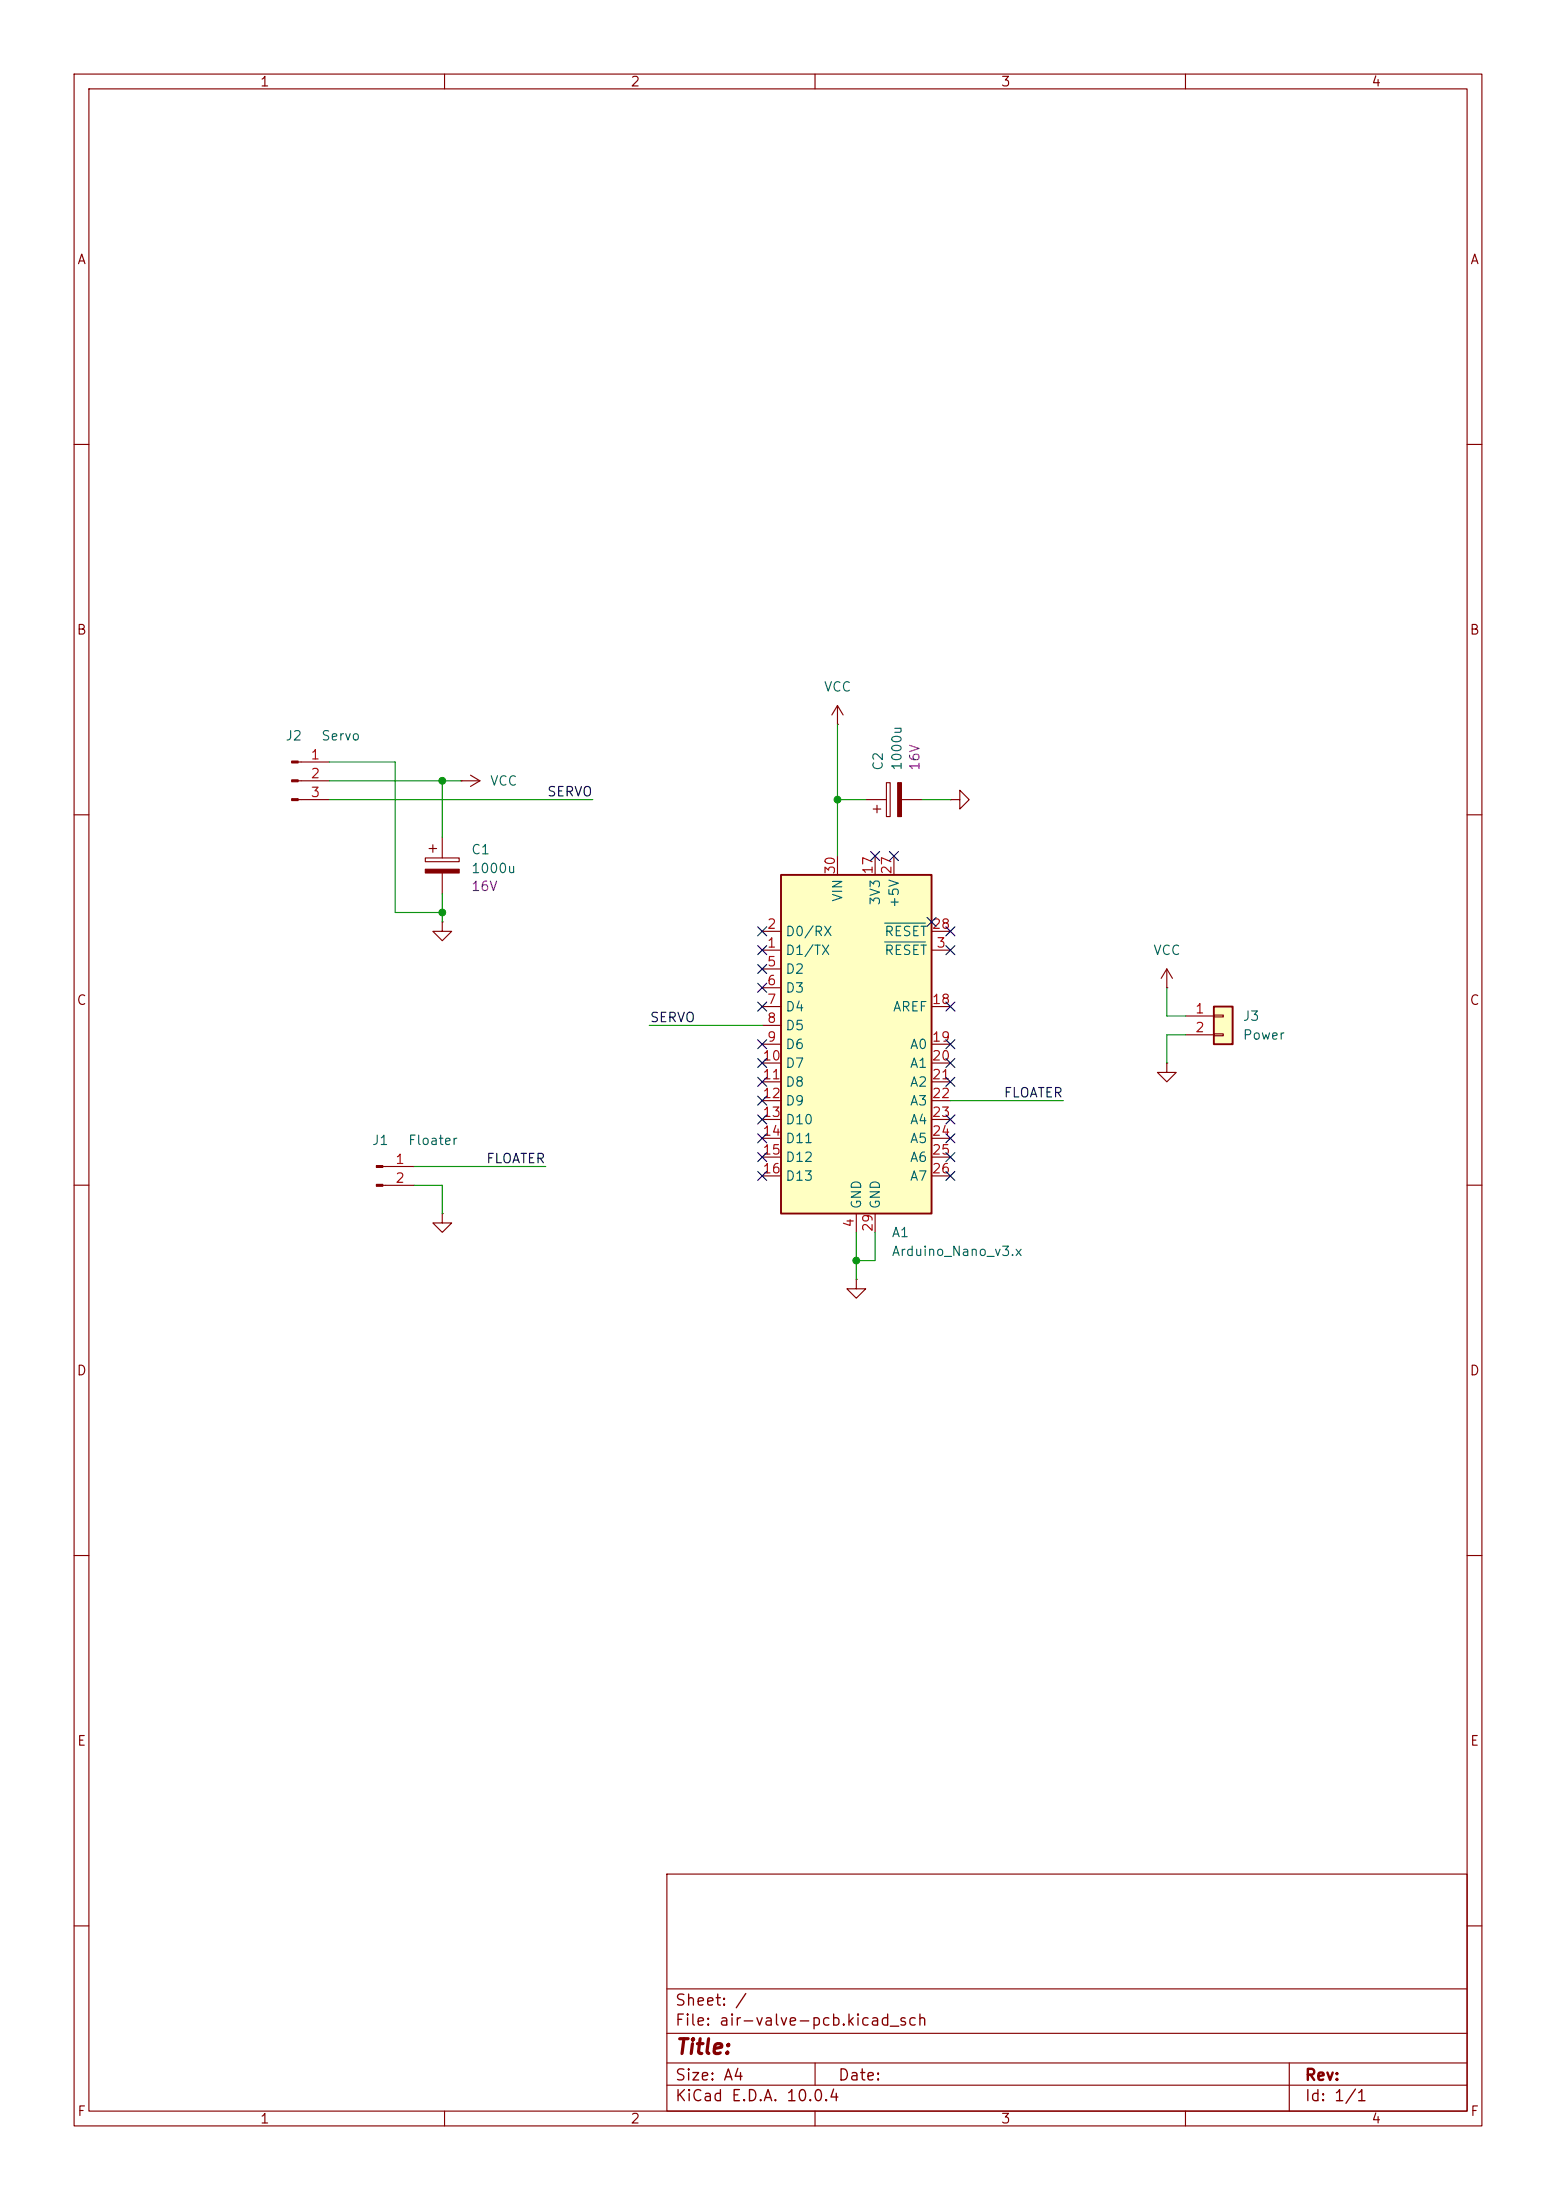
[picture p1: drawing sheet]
(kicad_sch
 (version 20260306)
 (generator "eeschema")
 (generator_version "10.0")
 (paper "A4" portrait)
 (lib_symbols
  (symbol "Connector:Conn_01x02_Pin"
   (pin_names
    (offset 1.016) (hide yes)) (exclude_from_sim no) (in_bom yes) (on_board yes)
   (in_pos_files yes)
   (duplicate_pin_numbers_are_jumpers no)
   (property "Reference" "J" (at 0 2.54 0) (show_name no) (do_not_autoplace no) (effects (font (size 1.27 1.27))))
   (property "Value" "Conn_01x02_Pin" (at 0 -5.08 0) (show_name no) (do_not_autoplace no) (effects (font (size 1.27 1.27))))
   (property "Footprint" "" (at 0 0 0) (show_name no) (do_not_autoplace no) (hide yes) (effects (font (size 1.27 1.27))))
   (property "Datasheet" "" (at 0 0 0) (show_name no) (do_not_autoplace no) (hide yes) (effects (font (size 1.27 1.27))))
   (property "Description" "Generic connector, single row, 01x02, script generated" (at 0 0 0) (show_name no) (do_not_autoplace no) (hide yes) (effects (font (size 1.27 1.27))))
   (property "ki_locked" "" (at 0 0 0) (show_name no) (do_not_autoplace no) (effects (font (size 1.27 1.27))))
   (symbol "Conn_01x02_Pin_1_1"
    (rectangle (start 0.8636 0.127) (end 0 -0.127) (stroke (width 0.1524) (type default)) (fill (type outline)))
    (rectangle (start 0.8636 -2.413) (end 0 -2.667) (stroke (width 0.1524) (type default)) (fill (type outline)))
    (polyline (pts (xy 1.27 0) (xy 0.8636 0)) (stroke (width 0.1524) (type default)) (fill (type none)))
    (polyline (pts (xy 1.27 -2.54) (xy 0.8636 -2.54)) (stroke (width 0.1524) (type default)) (fill (type none)))
    (pin passive line (at 5.08 0 180) (length 3.81) (name "Pin_1" (effects (font (size 1.27 1.27)))) (number "1" (effects (font (size 1.27 1.27)))))
    (pin passive line (at 5.08 -2.54 180) (length 3.81) (name "Pin_2" (effects (font (size 1.27 1.27)))) (number "2" (effects (font (size 1.27 1.27))))))
   (embedded_fonts no))
  (symbol "Connector:Conn_01x03_Pin"
   (pin_names
    (offset 1.016) (hide yes)) (exclude_from_sim no) (in_bom yes) (on_board yes)
   (in_pos_files yes)
   (duplicate_pin_numbers_are_jumpers no)
   (property "Reference" "J" (at 0 5.08 0) (show_name no) (do_not_autoplace no) (effects (font (size 1.27 1.27))))
   (property "Value" "Conn_01x03_Pin" (at 0 -5.08 0) (show_name no) (do_not_autoplace no) (effects (font (size 1.27 1.27))))
   (property "Footprint" "" (at 0 0 0) (show_name no) (do_not_autoplace no) (hide yes) (effects (font (size 1.27 1.27))))
   (property "Datasheet" "" (at 0 0 0) (show_name no) (do_not_autoplace no) (hide yes) (effects (font (size 1.27 1.27))))
   (property "Description" "Generic connector, single row, 01x03, script generated" (at 0 0 0) (show_name no) (do_not_autoplace no) (hide yes) (effects (font (size 1.27 1.27))))
   (property "ki_locked" "" (at 0 0 0) (show_name no) (do_not_autoplace no) (effects (font (size 1.27 1.27))))
   (symbol "Conn_01x03_Pin_1_1"
    (rectangle (start 0.8636 2.667) (end 0 2.413) (stroke (width 0.1524) (type default)) (fill (type outline)))
    (rectangle (start 0.8636 0.127) (end 0 -0.127) (stroke (width 0.1524) (type default)) (fill (type outline)))
    (rectangle (start 0.8636 -2.413) (end 0 -2.667) (stroke (width 0.1524) (type default)) (fill (type outline)))
    (polyline (pts (xy 1.27 2.54) (xy 0.8636 2.54)) (stroke (width 0.1524) (type default)) (fill (type none)))
    (polyline (pts (xy 1.27 0) (xy 0.8636 0)) (stroke (width 0.1524) (type default)) (fill (type none)))
    (polyline (pts (xy 1.27 -2.54) (xy 0.8636 -2.54)) (stroke (width 0.1524) (type default)) (fill (type none)))
    (pin passive line (at 5.08 2.54 180) (length 3.81) (name "Pin_1" (effects (font (size 1.27 1.27)))) (number "1" (effects (font (size 1.27 1.27)))))
    (pin passive line (at 5.08 0 180) (length 3.81) (name "Pin_2" (effects (font (size 1.27 1.27)))) (number "2" (effects (font (size 1.27 1.27)))))
    (pin passive line (at 5.08 -2.54 180) (length 3.81) (name "Pin_3" (effects (font (size 1.27 1.27)))) (number "3" (effects (font (size 1.27 1.27))))))
   (embedded_fonts no))
  (symbol "Connector_Generic:Conn_01x02"
   (pin_names
    (offset 1.016) (hide yes)) (exclude_from_sim no) (in_bom yes) (on_board yes)
   (in_pos_files yes)
   (duplicate_pin_numbers_are_jumpers no)
   (property "Reference" "J" (at 0 2.54 0) (show_name no) (do_not_autoplace no) (effects (font (size 1.27 1.27))))
   (property "Value" "Conn_01x02" (at 0 -5.08 0) (show_name no) (do_not_autoplace no) (effects (font (size 1.27 1.27))))
   (property "Footprint" "" (at 0 0 0) (show_name no) (do_not_autoplace no) (hide yes) (effects (font (size 1.27 1.27))))
   (property "Datasheet" "" (at 0 0 0) (show_name no) (do_not_autoplace no) (hide yes) (effects (font (size 1.27 1.27))))
   (property "Description" "Generic connector, single row, 01x02, script generated (kicad-library-utils/schlib/autogen/connector/)" (at 0 0 0) (show_name no) (do_not_autoplace no) (hide yes) (effects (font (size 1.27 1.27))))
   (symbol "Conn_01x02_1_1"
    (rectangle (start -1.27 1.27) (end 1.27 -3.81) (stroke (width 0.254) (type default)) (fill (type background)))
    (rectangle (start -1.27 0.127) (end 0 -0.127) (stroke (width 0.1524) (type default)) (fill (type none)))
    (rectangle (start -1.27 -2.413) (end 0 -2.667) (stroke (width 0.1524) (type default)) (fill (type none)))
    (pin passive line (at -5.08 0 0) (length 3.81) (name "Pin_1" (effects (font (size 1.27 1.27)))) (number "1" (effects (font (size 1.27 1.27)))))
    (pin passive line (at -5.08 -2.54 0) (length 3.81) (name "Pin_2" (effects (font (size 1.27 1.27)))) (number "2" (effects (font (size 1.27 1.27))))))
   (embedded_fonts no))
  (symbol "Device:C_Polarized"
   (pin_numbers (hide yes))
   (pin_names
    (offset 0.254)) (exclude_from_sim no) (in_bom yes) (on_board yes)
   (in_pos_files yes)
   (duplicate_pin_numbers_are_jumpers no)
   (property "Reference" "C" (at 0.635 2.54 0) (show_name no) (do_not_autoplace no) (effects (font (size 1.27 1.27)) (justify left)))
   (property "Value" "C_Polarized" (at 0.635 -2.54 0) (show_name no) (do_not_autoplace no) (effects (font (size 1.27 1.27)) (justify left)))
   (property "Footprint" "" (at 0.9652 -3.81 0) (show_name no) (do_not_autoplace no) (hide yes) (effects (font (size 1.27 1.27))))
   (property "Datasheet" "" (at 0 0 0) (show_name no) (do_not_autoplace no) (hide yes) (effects (font (size 1.27 1.27))))
   (property "Description" "Polarized capacitor" (at 0 0 0) (show_name no) (do_not_autoplace no) (hide yes) (effects (font (size 1.27 1.27))))
   (symbol "C_Polarized_0_1"
    (rectangle (start -2.286 0.508) (end 2.286 1.016) (stroke (width 0) (type default)) (fill (type none)))
    (polyline (pts (xy -1.778 2.286) (xy -0.762 2.286)) (stroke (width 0) (type default)) (fill (type none)))
    (polyline (pts (xy -1.27 2.794) (xy -1.27 1.778)) (stroke (width 0) (type default)) (fill (type none)))
    (rectangle (start 2.286 -0.508) (end -2.286 -1.016) (stroke (width 0) (type default)) (fill (type outline))))
   (symbol "C_Polarized_1_1"
    (pin passive line (at 0 3.81 270) (length 2.794) (name "" (effects (font (size 1.27 1.27)))) (number "1" (effects (font (size 1.27 1.27)))))
    (pin passive line (at 0 -3.81 90) (length 2.794) (name "" (effects (font (size 1.27 1.27)))) (number "2" (effects (font (size 1.27 1.27))))))
   (embedded_fonts no))
  (symbol "MCU_Module:Arduino_Nano_v3.x" (exclude_from_sim no) (in_bom yes) (on_board yes)
   (in_pos_files yes)
   (duplicate_pin_numbers_are_jumpers no)
   (property "Reference" "A" (at -10.16 23.495 0) (show_name no) (do_not_autoplace no) (effects (font (size 1.27 1.27)) (justify left bottom)))
   (property "Value" "Arduino_Nano_v3.x" (at 5.08 -24.13 0) (show_name no) (do_not_autoplace no) (effects (font (size 1.27 1.27)) (justify left top)))
   (property "Footprint" "Module:Arduino_Nano" (at 0 0 0) (show_name no) (do_not_autoplace no) (hide yes) (effects (font (size 1.27 1.27)
    (italic yes))))
   (property "Datasheet" "http://www.mouser.com/pdfdocs/Gravitech_Arduino_Nano3_0.pdf" (at 0 0 0) (show_name no) (do_not_autoplace no) (hide yes) (effects (font (size 1.27 1.27))))
   (property "Description" "Arduino Nano v3.x" (at 0 0 0) (show_name no) (do_not_autoplace no) (hide yes) (effects (font (size 1.27 1.27))))
   (symbol "Arduino_Nano_v3.x_0_1"
    (rectangle (start -10.16 22.86) (end 10.16 -22.86) (stroke (width 0.254) (type default)) (fill (type background))))
   (symbol "Arduino_Nano_v3.x_1_1"
    (pin bidirectional line (at -12.7 12.7 0) (length 2.54) (name "D1/TX" (effects (font (size 1.27 1.27)))) (number "1" (effects (font (size 1.27 1.27)))))
    (pin bidirectional line (at -12.7 15.24 0) (length 2.54) (name "D0/RX" (effects (font (size 1.27 1.27)))) (number "2" (effects (font (size 1.27 1.27)))))
    (pin input line (at 12.7 12.7 180) (length 2.54) (name "~{RESET}" (effects (font (size 1.27 1.27)))) (number "3" (effects (font (size 1.27 1.27)))))
    (pin power_in line (at 0 -25.4 90) (length 2.54) (name "GND" (effects (font (size 1.27 1.27)))) (number "4" (effects (font (size 1.27 1.27)))))
    (pin bidirectional line (at -12.7 10.16 0) (length 2.54) (name "D2" (effects (font (size 1.27 1.27)))) (number "5" (effects (font (size 1.27 1.27)))))
    (pin bidirectional line (at -12.7 7.62 0) (length 2.54) (name "D3" (effects (font (size 1.27 1.27)))) (number "6" (effects (font (size 1.27 1.27)))))
    (pin bidirectional line (at -12.7 5.08 0) (length 2.54) (name "D4" (effects (font (size 1.27 1.27)))) (number "7" (effects (font (size 1.27 1.27)))))
    (pin bidirectional line (at -12.7 2.54 0) (length 2.54) (name "D5" (effects (font (size 1.27 1.27)))) (number "8" (effects (font (size 1.27 1.27)))))
    (pin bidirectional line (at -12.7 0 0) (length 2.54) (name "D6" (effects (font (size 1.27 1.27)))) (number "9" (effects (font (size 1.27 1.27)))))
    (pin bidirectional line (at -12.7 -2.54 0) (length 2.54) (name "D7" (effects (font (size 1.27 1.27)))) (number "10" (effects (font (size 1.27 1.27)))))
    (pin bidirectional line (at -12.7 -5.08 0) (length 2.54) (name "D8" (effects (font (size 1.27 1.27)))) (number "11" (effects (font (size 1.27 1.27)))))
    (pin bidirectional line (at -12.7 -7.62 0) (length 2.54) (name "D9" (effects (font (size 1.27 1.27)))) (number "12" (effects (font (size 1.27 1.27)))))
    (pin bidirectional line (at -12.7 -10.16 0) (length 2.54) (name "D10" (effects (font (size 1.27 1.27)))) (number "13" (effects (font (size 1.27 1.27)))))
    (pin bidirectional line (at -12.7 -12.7 0) (length 2.54) (name "D11" (effects (font (size 1.27 1.27)))) (number "14" (effects (font (size 1.27 1.27)))))
    (pin bidirectional line (at -12.7 -15.24 0) (length 2.54) (name "D12" (effects (font (size 1.27 1.27)))) (number "15" (effects (font (size 1.27 1.27)))))
    (pin bidirectional line (at -12.7 -17.78 0) (length 2.54) (name "D13" (effects (font (size 1.27 1.27)))) (number "16" (effects (font (size 1.27 1.27)))))
    (pin power_out line (at 2.54 25.4 270) (length 2.54) (name "3V3" (effects (font (size 1.27 1.27)))) (number "17" (effects (font (size 1.27 1.27)))))
    (pin input line (at 12.7 5.08 180) (length 2.54) (name "AREF" (effects (font (size 1.27 1.27)))) (number "18" (effects (font (size 1.27 1.27)))))
    (pin bidirectional line (at 12.7 0 180) (length 2.54) (name "A0" (effects (font (size 1.27 1.27)))) (number "19" (effects (font (size 1.27 1.27)))))
    (pin bidirectional line (at 12.7 -2.54 180) (length 2.54) (name "A1" (effects (font (size 1.27 1.27)))) (number "20" (effects (font (size 1.27 1.27)))))
    (pin bidirectional line (at 12.7 -5.08 180) (length 2.54) (name "A2" (effects (font (size 1.27 1.27)))) (number "21" (effects (font (size 1.27 1.27)))))
    (pin bidirectional line (at 12.7 -7.62 180) (length 2.54) (name "A3" (effects (font (size 1.27 1.27)))) (number "22" (effects (font (size 1.27 1.27)))))
    (pin bidirectional line (at 12.7 -10.16 180) (length 2.54) (name "A4" (effects (font (size 1.27 1.27)))) (number "23" (effects (font (size 1.27 1.27)))))
    (pin bidirectional line (at 12.7 -12.7 180) (length 2.54) (name "A5" (effects (font (size 1.27 1.27)))) (number "24" (effects (font (size 1.27 1.27)))))
    (pin bidirectional line (at 12.7 -15.24 180) (length 2.54) (name "A6" (effects (font (size 1.27 1.27)))) (number "25" (effects (font (size 1.27 1.27)))))
    (pin bidirectional line (at 12.7 -17.78 180) (length 2.54) (name "A7" (effects (font (size 1.27 1.27)))) (number "26" (effects (font (size 1.27 1.27)))))
    (pin power_out line (at 5.08 25.4 270) (length 2.54) (name "+5V" (effects (font (size 1.27 1.27)))) (number "27" (effects (font (size 1.27 1.27)))))
    (pin input line (at 12.7 15.24 180) (length 2.54) (name "~{RESET}" (effects (font (size 1.27 1.27)))) (number "28" (effects (font (size 1.27 1.27)))))
    (pin power_in line (at 2.54 -25.4 90) (length 2.54) (name "GND" (effects (font (size 1.27 1.27)))) (number "29" (effects (font (size 1.27 1.27)))))
    (pin power_in line (at -2.54 25.4 270) (length 2.54) (name "VIN" (effects (font (size 1.27 1.27)))) (number "30" (effects (font (size 1.27 1.27))))))
   (embedded_fonts no))
  (symbol "power:GND"
   (power global)
   (pin_numbers (hide yes))
   (pin_names
    (offset 0) (hide yes)) (exclude_from_sim no) (in_bom yes) (on_board yes)
   (in_pos_files yes)
   (duplicate_pin_numbers_are_jumpers no)
   (property "Reference" "#PWR" (at 0 -6.35 0) (show_name no) (do_not_autoplace no) (hide yes) (effects (font (size 1.27 1.27))))
   (property "Value" "GND" (at 0 -3.81 0) (show_name no) (do_not_autoplace no) (effects (font (size 1.27 1.27))))
   (property "Footprint" "" (at 0 0 0) (show_name no) (do_not_autoplace no) (hide yes) (effects (font (size 1.27 1.27))))
   (property "Datasheet" "" (at 0 0 0) (show_name no) (do_not_autoplace no) (hide yes) (effects (font (size 1.27 1.27))))
   (property "Description" "Power symbol creates a global label with name \"GND\" , ground" (at 0 0 0) (show_name no) (do_not_autoplace no) (hide yes) (effects (font (size 1.27 1.27))))
   (symbol "GND_0_1"
    (polyline (pts (xy 0 0) (xy 0 -1.27) (xy 1.27 -1.27) (xy 0 -2.54) (xy -1.27 -1.27) (xy 0 -1.27)) (stroke (width 0) (type default)) (fill (type none))))
   (symbol "GND_1_1"
    (pin power_in line (at 0 0 270) (length 0) (name "" (effects (font (size 1.27 1.27)))) (number "1" (effects (font (size 1.27 1.27))))))
   (embedded_fonts no))
  (symbol "power:VCC"
   (power global)
   (pin_numbers (hide yes))
   (pin_names
    (offset 0) (hide yes)) (exclude_from_sim no) (in_bom yes) (on_board yes)
   (in_pos_files yes)
   (duplicate_pin_numbers_are_jumpers no)
   (property "Reference" "#PWR" (at 0 -3.81 0) (show_name no) (do_not_autoplace no) (hide yes) (effects (font (size 1.27 1.27))))
   (property "Value" "VCC" (at 0 3.556 0) (show_name no) (do_not_autoplace no) (effects (font (size 1.27 1.27))))
   (property "Footprint" "" (at 0 0 0) (show_name no) (do_not_autoplace no) (hide yes) (effects (font (size 1.27 1.27))))
   (property "Datasheet" "" (at 0 0 0) (show_name no) (do_not_autoplace no) (hide yes) (effects (font (size 1.27 1.27))))
   (property "Description" "Power symbol creates a global label with name \"VCC\"" (at 0 0 0) (show_name no) (do_not_autoplace no) (hide yes) (effects (font (size 1.27 1.27))))
   (symbol "VCC_0_1"
    (polyline (pts (xy -0.762 1.27) (xy 0 2.54)) (stroke (width 0) (type default)) (fill (type none)))
    (polyline (pts (xy 0 2.54) (xy 0.762 1.27)) (stroke (width 0) (type default)) (fill (type none)))
    (polyline (pts (xy 0 0) (xy 0 2.54)) (stroke (width 0) (type default)) (fill (type none))))
   (symbol "VCC_1_1"
    (pin power_in line (at 0 0 90) (length 0) (name "" (effects (font (size 1.27 1.27)))) (number "1" (effects (font (size 1.27 1.27))))))
   (embedded_fonts no)))
 (junction
  (at 113.03 107.95)
  (diameter 0)
  (color 0 0 0 0))
 (junction
  (at 59.69 123.19)
  (diameter 0)
  (color 0 0 0 0))
 (junction
  (at 115.57 170.18)
  (diameter 0)
  (color 0 0 0 0))
 (junction
  (at 59.69 105.41)
  (diameter 0)
  (color 0 0 0 0))
 (no_connect
  (at 102.87 158.75))
 (no_connect
  (at 128.27 156.21))
 (no_connect
  (at 102.87 156.21))
 (no_connect
  (at 128.27 153.67))
 (no_connect
  (at 102.87 133.35))
 (no_connect
  (at 128.27 140.97))
 (no_connect
  (at 102.87 143.51))
 (no_connect
  (at 102.87 146.05))
 (no_connect
  (at 128.27 146.05))
 (no_connect
  (at 128.27 125.73))
 (no_connect
  (at 102.87 140.97))
 (no_connect
  (at 125.73 124.46))
 (no_connect
  (at 128.27 135.89))
 (no_connect
  (at 102.87 125.73))
 (no_connect
  (at 102.87 135.89))
 (no_connect
  (at 128.27 143.51))
 (no_connect
  (at 118.11 115.57))
 (no_connect
  (at 102.87 151.13))
 (no_connect
  (at 102.87 153.67))
 (no_connect
  (at 102.87 128.27))
 (no_connect
  (at 128.27 158.75))
 (no_connect
  (at 120.65 115.57))
 (no_connect
  (at 102.87 148.59))
 (no_connect
  (at 102.87 130.81))
 (no_connect
  (at 128.27 128.27))
 (no_connect
  (at 128.27 151.13))
 (wire
  (pts (xy 143.51 148.59) (xy 128.27 148.59))
  (stroke (width 0) (type default)))
 (wire
  (pts (xy 113.03 107.95) (xy 116.84 107.95))
  (stroke (width 0) (type default)))
 (wire
  (pts (xy 59.69 105.41) (xy 59.69 113.03))
  (stroke (width 0) (type default)))
 (wire
  (pts (xy 62.23 105.41) (xy 59.69 105.41))
  (stroke (width 0) (type default)))
 (wire
  (pts (xy 59.69 120.65) (xy 59.69 123.19))
  (stroke (width 0) (type default)))
 (wire
  (pts (xy 157.48 137.16) (xy 160.02 137.16))
  (stroke (width 0) (type default)))
 (wire
  (pts (xy 87.63 138.43) (xy 102.87 138.43))
  (stroke (width 0) (type default)))
 (wire
  (pts (xy 44.45 107.95) (xy 80.01 107.95))
  (stroke (width 0) (type default)))
 (wire
  (pts (xy 118.11 170.18) (xy 115.57 170.18))
  (stroke (width 0) (type default)))
 (wire
  (pts (xy 115.57 170.18) (xy 115.57 172.72))
  (stroke (width 0) (type default)))
 (wire
  (pts (xy 157.48 139.7) (xy 157.48 143.51))
  (stroke (width 0) (type default)))
 (wire
  (pts (xy 113.03 107.95) (xy 113.03 115.57))
  (stroke (width 0) (type default)))
 (wire
  (pts (xy 53.34 123.19) (xy 59.69 123.19))
  (stroke (width 0) (type default)))
 (wire
  (pts (xy 115.57 166.37) (xy 115.57 170.18))
  (stroke (width 0) (type default)))
 (wire
  (pts (xy 59.69 105.41) (xy 44.45 105.41))
  (stroke (width 0) (type default)))
 (wire
  (pts (xy 44.45 102.87) (xy 53.34 102.87))
  (stroke (width 0) (type default)))
 (wire
  (pts (xy 59.69 123.19) (xy 59.69 124.46))
  (stroke (width 0) (type default)))
 (wire
  (pts (xy 113.03 97.79) (xy 113.03 107.95))
  (stroke (width 0) (type default)))
 (wire
  (pts (xy 59.69 160.02) (xy 59.69 163.83))
  (stroke (width 0) (type default)))
 (wire
  (pts (xy 53.34 102.87) (xy 53.34 123.19))
  (stroke (width 0) (type default)))
 (wire
  (pts (xy 160.02 139.7) (xy 157.48 139.7))
  (stroke (width 0) (type default)))
 (wire
  (pts (xy 55.88 157.48) (xy 73.66 157.48))
  (stroke (width 0) (type default)))
 (wire
  (pts (xy 124.46 107.95) (xy 128.27 107.95))
  (stroke (width 0) (type default)))
 (wire
  (pts (xy 157.48 133.35) (xy 157.48 137.16))
  (stroke (width 0) (type default)))
 (wire
  (pts (xy 118.11 166.37) (xy 118.11 170.18))
  (stroke (width 0) (type default)))
 (wire
  (pts (xy 55.88 160.02) (xy 59.69 160.02))
  (stroke (width 0) (type default)))
 (label "SERVO"
  (at 87.63 138.43 0)
  (effects (font (size 1.27 1.27)) (justify left bottom)))
 (label "SERVO"
  (at 80.01 107.95 180)
  (effects (font (size 1.27 1.27)) (justify right bottom)))
 (label "FLOATER"
  (at 73.66 157.48 180)
  (effects (font (size 1.27 1.27)) (justify right bottom)))
 (label "FLOATER"
  (at 143.51 148.59 180)
  (effects (font (size 1.27 1.27)) (justify right bottom)))
 (symbol
  (lib_id "MCU_Module:Arduino_Nano_v3.x")
  (at 115.57 140.97 0)
  (unit 1)
  (body_style 1)
  (exclude_from_sim no)
  (in_bom yes)
  (on_board yes)
  (in_pos_files yes)
  (dnp no)
  (fields_autoplaced yes)
  (property "Reference" "A1" (at 120.2533 166.37 0) (show_name no) (do_not_autoplace no) (effects (font (size 1.27 1.27)) (justify left)))
  (property "Value" "Arduino_Nano_v3.x" (at 120.2533 168.91 0) (show_name no) (do_not_autoplace no) (effects (font (size 1.27 1.27)) (justify left)))
  (property "Footprint" "Module:Arduino_Nano" (at 115.57 140.97 0) (hide yes) (show_name no) (do_not_autoplace no) (effects (font (size 1.27 1.27)
    (italic yes))))
  (property "Datasheet" "http://www.mouser.com/pdfdocs/Gravitech_Arduino_Nano3_0.pdf" (at 115.57 140.97 0) (hide yes) (show_name no) (do_not_autoplace no) (effects (font (size 1.27 1.27))))
  (property "Description" "Arduino Nano v3.x" (at 115.57 140.97 0) (hide yes) (show_name no) (do_not_autoplace no) (effects (font (size 1.27 1.27))))
  (pin "14")
  (pin "10")
  (pin "27")
  (pin "29")
  (pin "11")
  (pin "30")
  (pin "12")
  (pin "28")
  (pin "24")
  (pin "18")
  (pin "20")
  (pin "19")
  (pin "16")
  (pin "9")
  (pin "17")
  (pin "23")
  (pin "22")
  (pin "21")
  (pin "25")
  (pin "13")
  (pin "26")
  (pin "15")
  (pin "1")
  (pin "8")
  (pin "2")
  (pin "3")
  (pin "4")
  (pin "5")
  (pin "6")
  (pin "7"))
 (symbol
  (lib_id "power:GND")
  (at 128.27 107.95 90)
  (unit 1)
  (body_style 1)
  (exclude_from_sim no)
  (in_bom yes)
  (on_board yes)
  (in_pos_files yes)
  (dnp no)
  (fields_autoplaced yes)
  (property "Reference" "#PWR07" (at 134.62 107.95 0) (hide yes) (show_name no) (do_not_autoplace no) (effects (font (size 1.27 1.27))))
  (property "Value" "GND" (at 133.35 107.95 0) (hide yes) (show_name no) (do_not_autoplace no) (effects (font (size 1.27 1.27))))
  (property "Footprint" "" (at 128.27 107.95 0) (hide yes) (show_name no) (do_not_autoplace no) (effects (font (size 1.27 1.27))))
  (property "Datasheet" "" (at 128.27 107.95 0) (hide yes) (show_name no) (do_not_autoplace no) (effects (font (size 1.27 1.27))))
  (property "Description" "Power symbol creates a global label with name \"GND\" , ground" (at 128.27 107.95 0) (hide yes) (show_name no) (do_not_autoplace no) (effects (font (size 1.27 1.27))))
  (pin "1"))
 (symbol
  (lib_id "power:GND")
  (at 59.69 163.83 0)
  (unit 1)
  (body_style 1)
  (exclude_from_sim no)
  (in_bom yes)
  (on_board yes)
  (in_pos_files yes)
  (dnp no)
  (fields_autoplaced yes)
  (property "Reference" "#PWR06" (at 59.69 170.18 0) (hide yes) (show_name no) (do_not_autoplace no) (effects (font (size 1.27 1.27))))
  (property "Value" "GND" (at 59.69 168.91 0) (hide yes) (show_name no) (do_not_autoplace no) (effects (font (size 1.27 1.27))))
  (property "Footprint" "" (at 59.69 163.83 0) (hide yes) (show_name no) (do_not_autoplace no) (effects (font (size 1.27 1.27))))
  (property "Datasheet" "" (at 59.69 163.83 0) (hide yes) (show_name no) (do_not_autoplace no) (effects (font (size 1.27 1.27))))
  (property "Description" "Power symbol creates a global label with name \"GND\" , ground" (at 59.69 163.83 0) (hide yes) (show_name no) (do_not_autoplace no) (effects (font (size 1.27 1.27))))
  (pin "1"))
 (symbol
  (lib_id "Connector_Generic:Conn_01x02")
  (at 165.1 137.16 0)
  (unit 1)
  (body_style 1)
  (exclude_from_sim no)
  (in_bom yes)
  (on_board yes)
  (in_pos_files yes)
  (dnp no)
  (fields_autoplaced yes)
  (property "Reference" "J3" (at 167.64 137.1599 0) (show_name no) (do_not_autoplace no) (effects (font (size 1.27 1.27)) (justify left)))
  (property "Value" "Power" (at 167.64 139.6999 0) (show_name no) (do_not_autoplace no) (effects (font (size 1.27 1.27)) (justify left)))
  (property "Footprint" "Connector_AMASS:AMASS_XT30PW-M_1x02_P2.50mm_Horizontal" (at 165.1 137.16 0) (hide yes) (show_name no) (do_not_autoplace no) (effects (font (size 1.27 1.27))))
  (property "Datasheet" "" (at 165.1 137.16 0) (hide yes) (show_name no) (do_not_autoplace no) (effects (font (size 1.27 1.27))))
  (property "Description" "Generic connector, single row, 01x02, script generated (kicad-library-utils/schlib/autogen/connector/)" (at 165.1 137.16 0) (hide yes) (show_name no) (do_not_autoplace no) (effects (font (size 1.27 1.27))))
  (pin "1")
  (pin "2"))
 (symbol
  (lib_id "Connector:Conn_01x03_Pin")
  (at 39.37 105.41 0)
  (unit 1)
  (body_style 1)
  (exclude_from_sim no)
  (in_bom yes)
  (on_board yes)
  (in_pos_files yes)
  (dnp no)
  (property "Reference" "J2" (at 39.624 99.314 0) (show_name no) (do_not_autoplace no) (effects (font (size 1.27 1.27))))
  (property "Value" "Servo" (at 45.974 99.314 0) (show_name no) (do_not_autoplace no) (effects (font (size 1.27 1.27))))
  (property "Footprint" "Connector_PinHeader_2.54mm:PinHeader_1x03_P2.54mm_Vertical" (at 39.37 105.41 0) (hide yes) (show_name no) (do_not_autoplace no) (effects (font (size 1.27 1.27))))
  (property "Datasheet" "" (at 39.37 105.41 0) (hide yes) (show_name no) (do_not_autoplace no) (effects (font (size 1.27 1.27))))
  (property "Description" "Generic connector, single row, 01x03, script generated" (at 39.37 105.41 0) (hide yes) (show_name no) (do_not_autoplace no) (effects (font (size 1.27 1.27))))
  (pin "3")
  (pin "2")
  (pin "1"))
 (symbol
  (lib_id "Connector:Conn_01x02_Pin")
  (at 50.8 157.48 0)
  (unit 1)
  (body_style 1)
  (exclude_from_sim no)
  (in_bom yes)
  (on_board yes)
  (in_pos_files yes)
  (dnp no)
  (property "Reference" "J1" (at 51.308 153.924 0) (show_name no) (do_not_autoplace no) (effects (font (size 1.27 1.27))))
  (property "Value" "Floater" (at 58.42 153.924 0) (show_name no) (do_not_autoplace no) (effects (font (size 1.27 1.27))))
  (property "Footprint" "Connector_PinHeader_2.54mm:PinHeader_1x02_P2.54mm_Vertical" (at 50.8 157.48 0) (hide yes) (show_name no) (do_not_autoplace no) (effects (font (size 1.27 1.27))))
  (property "Datasheet" "" (at 50.8 157.48 0) (hide yes) (show_name no) (do_not_autoplace no) (effects (font (size 1.27 1.27))))
  (property "Description" "Generic connector, single row, 01x02, script generated" (at 50.8 157.48 0) (hide yes) (show_name no) (do_not_autoplace no) (effects (font (size 1.27 1.27))))
  (pin "2")
  (pin "1"))
 (symbol
  (lib_id "power:GND")
  (at 59.69 124.46 0)
  (unit 1)
  (body_style 1)
  (exclude_from_sim no)
  (in_bom yes)
  (on_board yes)
  (in_pos_files yes)
  (dnp no)
  (fields_autoplaced yes)
  (property "Reference" "#PWR05" (at 59.69 130.81 0) (hide yes) (show_name no) (do_not_autoplace no) (effects (font (size 1.27 1.27))))
  (property "Value" "GND" (at 59.69 129.54 0) (hide yes) (show_name no) (do_not_autoplace no) (effects (font (size 1.27 1.27))))
  (property "Footprint" "" (at 59.69 124.46 0) (hide yes) (show_name no) (do_not_autoplace no) (effects (font (size 1.27 1.27))))
  (property "Datasheet" "" (at 59.69 124.46 0) (hide yes) (show_name no) (do_not_autoplace no) (effects (font (size 1.27 1.27))))
  (property "Description" "Power symbol creates a global label with name \"GND\" , ground" (at 59.69 124.46 0) (hide yes) (show_name no) (do_not_autoplace no) (effects (font (size 1.27 1.27))))
  (pin "1"))
 (symbol
  (lib_id "power:VCC")
  (at 62.23 105.41 270)
  (unit 1)
  (body_style 1)
  (exclude_from_sim no)
  (in_bom yes)
  (on_board yes)
  (in_pos_files yes)
  (dnp no)
  (fields_autoplaced yes)
  (property "Reference" "#PWR04" (at 58.42 105.41 0) (hide yes) (show_name no) (do_not_autoplace no) (effects (font (size 1.27 1.27))))
  (property "Value" "VCC" (at 66.04 105.4099 90) (show_name no) (do_not_autoplace no) (effects (font (size 1.27 1.27)) (justify left)))
  (property "Footprint" "" (at 62.23 105.41 0) (hide yes) (show_name no) (do_not_autoplace no) (effects (font (size 1.27 1.27))))
  (property "Datasheet" "" (at 62.23 105.41 0) (hide yes) (show_name no) (do_not_autoplace no) (effects (font (size 1.27 1.27))))
  (property "Description" "Power symbol creates a global label with name \"VCC\"" (at 62.23 105.41 0) (hide yes) (show_name no) (do_not_autoplace no) (effects (font (size 1.27 1.27))))
  (pin "1"))
 (symbol
  (lib_id "power:GND")
  (at 157.48 143.51 0)
  (unit 1)
  (body_style 1)
  (exclude_from_sim no)
  (in_bom yes)
  (on_board yes)
  (in_pos_files yes)
  (dnp no)
  (fields_autoplaced yes)
  (property "Reference" "#PWR01" (at 157.48 149.86 0) (hide yes) (show_name no) (do_not_autoplace no) (effects (font (size 1.27 1.27))))
  (property "Value" "GND" (at 157.48 148.59 0) (hide yes) (show_name no) (do_not_autoplace no) (effects (font (size 1.27 1.27))))
  (property "Footprint" "" (at 157.48 143.51 0) (hide yes) (show_name no) (do_not_autoplace no) (effects (font (size 1.27 1.27))))
  (property "Datasheet" "" (at 157.48 143.51 0) (hide yes) (show_name no) (do_not_autoplace no) (effects (font (size 1.27 1.27))))
  (property "Description" "Power symbol creates a global label with name \"GND\" , ground" (at 157.48 143.51 0) (hide yes) (show_name no) (do_not_autoplace no) (effects (font (size 1.27 1.27))))
  (pin "1"))
 (symbol
  (lib_id "power:GND")
  (at 115.57 172.72 0)
  (unit 1)
  (body_style 1)
  (exclude_from_sim no)
  (in_bom yes)
  (on_board yes)
  (in_pos_files yes)
  (dnp no)
  (fields_autoplaced yes)
  (property "Reference" "#PWR08" (at 115.57 179.07 0) (hide yes) (show_name no) (do_not_autoplace no) (effects (font (size 1.27 1.27))))
  (property "Value" "GND" (at 115.57 177.8 0) (hide yes) (show_name no) (do_not_autoplace no) (effects (font (size 1.27 1.27))))
  (property "Footprint" "" (at 115.57 172.72 0) (hide yes) (show_name no) (do_not_autoplace no) (effects (font (size 1.27 1.27))))
  (property "Datasheet" "" (at 115.57 172.72 0) (hide yes) (show_name no) (do_not_autoplace no) (effects (font (size 1.27 1.27))))
  (property "Description" "Power symbol creates a global label with name \"GND\" , ground" (at 115.57 172.72 0) (hide yes) (show_name no) (do_not_autoplace no) (effects (font (size 1.27 1.27))))
  (pin "1"))
 (symbol
  (lib_id "power:VCC")
  (at 113.03 97.79 0)
  (unit 1)
  (body_style 1)
  (exclude_from_sim no)
  (in_bom yes)
  (on_board yes)
  (in_pos_files yes)
  (dnp no)
  (fields_autoplaced yes)
  (property "Reference" "#PWR03" (at 113.03 101.6 0) (hide yes) (show_name no) (do_not_autoplace no) (effects (font (size 1.27 1.27))))
  (property "Value" "VCC" (at 113.03 92.71 0) (show_name no) (do_not_autoplace no) (effects (font (size 1.27 1.27))))
  (property "Footprint" "" (at 113.03 97.79 0) (hide yes) (show_name no) (do_not_autoplace no) (effects (font (size 1.27 1.27))))
  (property "Datasheet" "" (at 113.03 97.79 0) (hide yes) (show_name no) (do_not_autoplace no) (effects (font (size 1.27 1.27))))
  (property "Description" "Power symbol creates a global label with name \"VCC\"" (at 113.03 97.79 0) (hide yes) (show_name no) (do_not_autoplace no) (effects (font (size 1.27 1.27))))
  (pin "1"))
 (symbol
  (lib_id "Device:C_Polarized")
  (at 59.69 116.84 0)
  (unit 1)
  (body_style 1)
  (exclude_from_sim no)
  (in_bom yes)
  (on_board yes)
  (in_pos_files yes)
  (dnp no)
  (property "Reference" "C1" (at 63.5 114.6809 0) (show_name no) (do_not_autoplace no) (effects (font (size 1.27 1.27)) (justify left)))
  (property "Value" "1000u" (at 63.5 117.2209 0) (show_name no) (do_not_autoplace no) (effects (font (size 1.27 1.27)) (justify left)))
  (property "Footprint" "Capacitor_THT:C_Radial_D10.0mm_H16.0mm_P5.00mm" (at 60.6552 120.65 0) (hide yes) (show_name no) (do_not_autoplace no) (effects (font (size 1.27 1.27))))
  (property "Datasheet" "" (at 59.69 116.84 0) (hide yes) (show_name no) (do_not_autoplace no) (effects (font (size 1.27 1.27))))
  (property "Description" "Polarized capacitor" (at 59.69 116.84 0) (hide yes) (show_name no) (do_not_autoplace no) (effects (font (size 1.27 1.27))))
  (property "Voltage" "16V" (at 63.5 119.634 0) (show_name no) (do_not_autoplace no) (effects (font (size 1.27 1.27)) (justify left)))
  (pin "1")
  (pin "2"))
 (symbol
  (lib_id "Device:C_Polarized")
  (at 120.65 107.95 90)
  (unit 1)
  (body_style 1)
  (exclude_from_sim no)
  (in_bom yes)
  (on_board yes)
  (in_pos_files yes)
  (dnp no)
  (property "Reference" "C2" (at 118.4909 104.14 0) (show_name no) (do_not_autoplace no) (effects (font (size 1.27 1.27)) (justify left)))
  (property "Value" "1000u" (at 121.0309 104.14 0) (show_name no) (do_not_autoplace no) (effects (font (size 1.27 1.27)) (justify left)))
  (property "Footprint" "Capacitor_THT:C_Radial_D10.0mm_H16.0mm_P5.00mm" (at 124.46 106.9848 0) (hide yes) (show_name no) (do_not_autoplace no) (effects (font (size 1.27 1.27))))
  (property "Datasheet" "" (at 120.65 107.95 0) (hide yes) (show_name no) (do_not_autoplace no) (effects (font (size 1.27 1.27))))
  (property "Description" "Polarized capacitor" (at 120.65 107.95 0) (hide yes) (show_name no) (do_not_autoplace no) (effects (font (size 1.27 1.27))))
  (property "Voltage" "16V" (at 123.444 104.14 0) (show_name no) (do_not_autoplace no) (effects (font (size 1.27 1.27)) (justify left)))
  (pin "1")
  (pin "2"))
 (symbol
  (lib_id "power:VCC")
  (at 157.48 133.35 0)
  (unit 1)
  (body_style 1)
  (exclude_from_sim no)
  (in_bom yes)
  (on_board yes)
  (in_pos_files yes)
  (dnp no)
  (fields_autoplaced yes)
  (property "Reference" "#PWR02" (at 157.48 137.16 0) (hide yes) (show_name no) (do_not_autoplace no) (effects (font (size 1.27 1.27))))
  (property "Value" "VCC" (at 157.48 128.27 0) (show_name no) (do_not_autoplace no) (effects (font (size 1.27 1.27))))
  (property "Footprint" "" (at 157.48 133.35 0) (hide yes) (show_name no) (do_not_autoplace no) (effects (font (size 1.27 1.27))))
  (property "Datasheet" "" (at 157.48 133.35 0) (hide yes) (show_name no) (do_not_autoplace no) (effects (font (size 1.27 1.27))))
  (property "Description" "Power symbol creates a global label with name \"VCC\"" (at 157.48 133.35 0) (hide yes) (show_name no) (do_not_autoplace no) (effects (font (size 1.27 1.27))))
  (pin "1"))
 (sheet_instances
  (path ""
   (page "1")))
 (embedded_fonts no))
